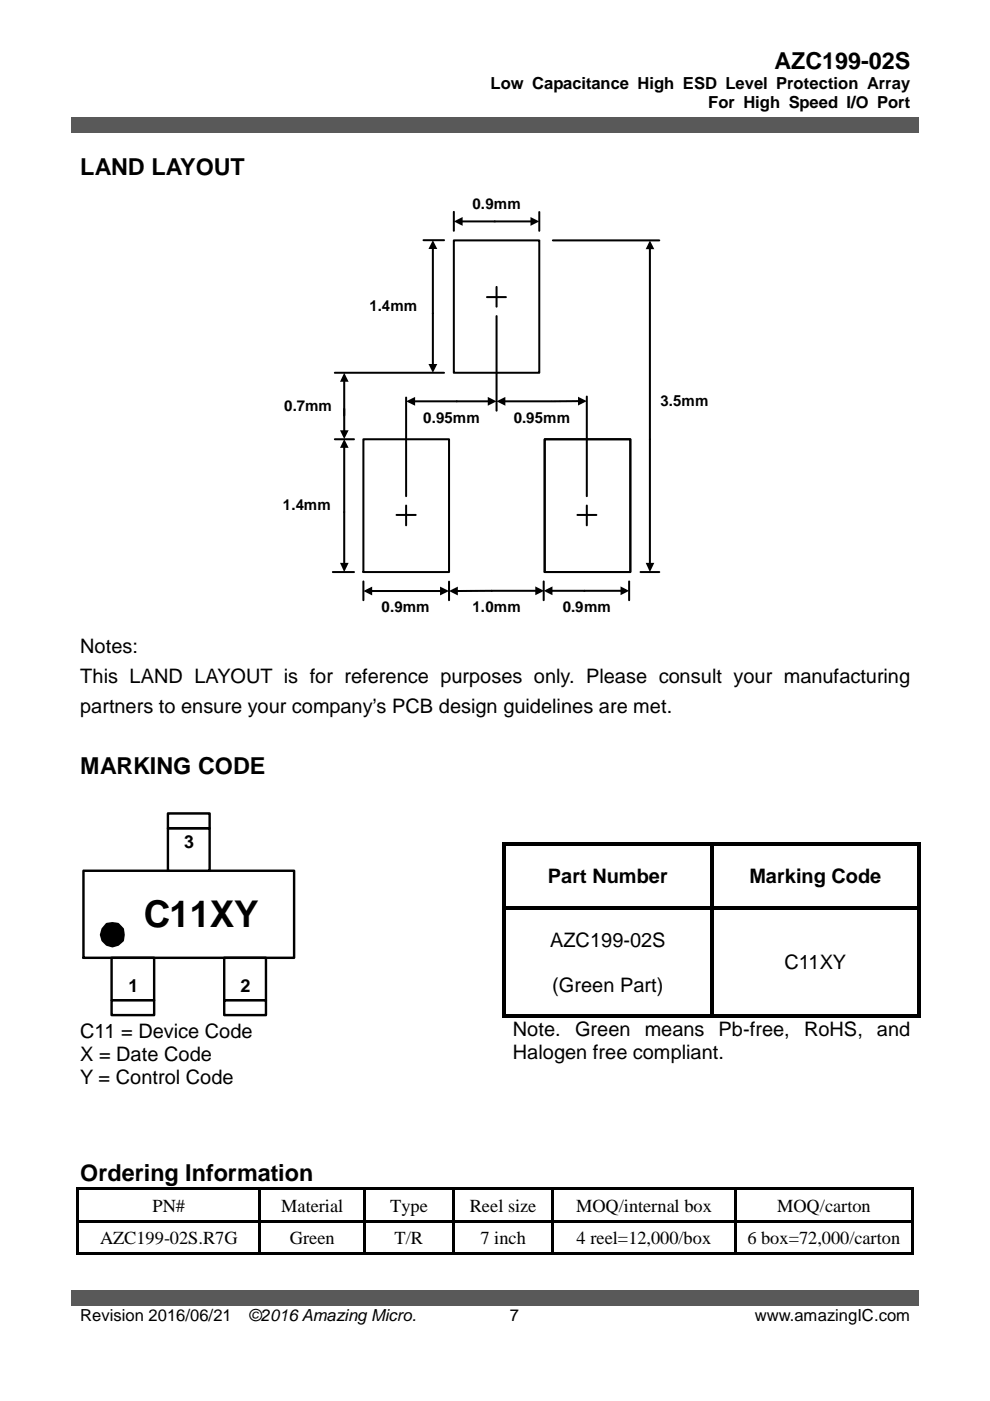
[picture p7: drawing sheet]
<svg xmlns="http://www.w3.org/2000/svg" width="210mm" height="297mm" viewBox="0 0 210 297" stroke-linecap="round" stroke-linejoin="round" font-family="sans-serif">
<g fill="#595959">
<path d="M15.1 24.8h179.8v3.2h-179.8z"/>
<path d="M17 24.8h176v3.2h-176z"/>
<path d="M15.1 273.6h179.8v3.3h-179.8z"/>
<path d="M17 273.6h176v3.3h-176z"/>
</g>
<path d="M77 93.1h18.2v28.2h-18.2zM84.1 109.2h4M86.1 107.2v4.2" fill="none" stroke="#000" stroke-width=".43"/>
<path d="M115.5 93.1h18.1v28.2h-18.1z" fill-rule="evenodd" fill="#fff"/>
<path d="M115.5 93.1h18.1v28.2h-18.1zM122.4 109.2h4M124.4 107.2v4.2" fill="none" stroke="#000" stroke-width=".43"/>
<path d="M96.2 51h18.1v28h-18.1z" fill-rule="evenodd" fill="#fff"/>
<g fill="none" stroke="#000" stroke-width=".43">
<path d="M89.8 50.9h4.3M91.8 52.5v24.9M96.2 51h18.1v28h-18.1zM96.2 44.9v4M97.8 46.9h14.9M114.3 45v3.9M117.2 51h22.6M137.8 52.6v67M71 79h23.1M103.3 63h4M105.3 60.8v4.2M105.3 67v20.1"/>
<path d="M71 93.1h4.1M73 80.7v10.8M73 94.7v24.9M86.1 84.3v20.9M87.8 85.1h15.8M106.9 85.1h9.9M122.8 85l-5.9 .1M124.4 84.1v21.1M70.6 121.3h4.5M77 123.3v4M78.7 125.3h14.9M95.2 123.3v4"/>
<path d="M113.7 125.3h-16.8M115.3 123.3v4M116.9 125.3h14.9M133.4 123.3v4M135.8 121.3h4"/>
</g>
<g fill="#000">
<path d="M91.8 50.9l.9 1.9h-1.9zM96.2 46.9l1.9-.9v1.9zM112.5 46l1.8 .9-1.8 1zM137.8 51l.9 1.8h-1.8zM90.8 77.2h1.9l-.9 1.8zM73 79l.9 1.9h-1.8zM73 93.1l.9 1.9h-1.8zM72.1 91.2h1.8l-.9 1.9zM86.1 85.1l1.9-.9v1.8zM103.4 84.2l1.9 .9-1.9 .9zM105.3 85.1l1.8-.9v1.8zM122.6 84.1l1.8 .9-1.8 1z"/>
<path d="M72.1 119.3h1.8l-.9 2zM136.9 119.3h1.8l-.9 2zM77 125.3l1.9-.9v1.8zM93.3 124.4l1.9 .9-1.9 .9zM95.2 125.3l1.9-.9v1.8zM113.5 124.3l1.9 1-1.9 .9zM115.3 125.3l1.8-1v1.9zM131.6 124.3l1.8 1-1.8 .9z"/>
</g>
<path d="M17.7 184.6h44.7v18.5h-44.7z" fill="none" stroke="#000" stroke-width=".52"/>
<path d="M35.6 175.6h8.8v9h-8.8z" fill-rule="evenodd" fill="#fff"/>
<path d="M35.6 175.6h8.9v9h-8.9z" fill="none" stroke="#000" stroke-width=".52"/>
<path d="M35.6 172.5h8.8v3.1h-8.8z" fill-rule="evenodd" fill="#fff"/>
<path d="M35.6 172.5h8.9v3.1h-8.9z" fill="none" stroke="#000" stroke-width=".52"/>
<path d="M23.7 203.1h9v9h-9z" fill-rule="evenodd" fill="#fff"/>
<path d="M23.7 203.1h9v9h-9z" fill="none" stroke="#000" stroke-width=".52"/>
<path d="M23.7 212.1h9v3.1h-9z" fill-rule="evenodd" fill="#fff"/>
<path d="M23.7 212.1h9v3.1h-9z" fill="none" stroke="#000" stroke-width=".52"/>
<path d="M47.5 203.1h8.9v9h-8.9z" fill-rule="evenodd" fill="#fff"/>
<path d="M47.5 203.1h8.9v9h-8.9z" fill="none" stroke="#000" stroke-width=".52"/>
<path d="M47.5 212.1h8.9v3.1h-8.9z" fill-rule="evenodd" fill="#fff"/>
<path d="M22.6 195.9l1.2-.2 1.2 .2 1 1.1 .2 1.2-.2 1.2a2.51 2.51 0 0 1-3.9 .4 2.51 2.51 0 0 1 .5-3.9zM47.5 212.1h8.9v3.1h-8.9z" fill="none" stroke="#000" stroke-width=".52"/>
<path d="M22.6 195.9l1.2-.2 1.2 .2 1 1.1 .2 1.2-.2 1.2a2.51 2.51 0 0 1-3.9 .4 2.51 2.51 0 0 1 .5-3.9z" fill-rule="evenodd" fill="#000"/>
<g fill="#000">
<path d="M106.5 178.6h.7v.8h-.7zM106.5 178.6h.7v.7h-.7zM107.2 178.6h43.3v.7h-43.3zM150.5 179.3l.8 .1zM150.5 178.6h.8v.7h-.8zM151.3 178.6h43.2v.7h-43.2zM194.5 178.6h.8v.8h-.8zM194.5 178.6h.8v.7h-.8zM106.5 179.4h.7v12.7h-.7zM106.5 192.1h.7v.8h-.7zM107.2 192.1h43.3v.7h-43.3zM150.5 179.4h.8v12.7h-.8z"/>
<path d="M150.5 192.1h.8v.8h-.8zM151.3 192.1h43.2v.7h-43.2zM194.5 179.4h.8v12.7h-.8zM194.5 192.1h.8v.8h-.8zM106.5 192.9h.7v22.2h-.7zM106.5 215.1h.7v.7h-.7zM107.2 215.1h43.3v.7h-43.3zM150.5 192.9h.8v22.2h-.8zM150.5 215.1h.8v.7h-.8zM151.3 215.1h43.2v.7h-43.2zM194.5 192.9h.8v22.2h-.8zM194.5 215.1h.8v.7h-.8z"/>
<path d="M16.3 251.8h.5v.5h-.5zM16.3 252.3h.5v6.4h-.5zM16.3 258.7h.5v.5h-.5zM16.8 251.8h38.1v.5h-38.1zM16.8 258.7h38.1v.5h-38.1zM54.9 252.3h.5zM54.9 251.8h.5v.5h-.5zM54.9 252.3h.5v6.4h-.5zM54.9 258.7h.5v.5h-.5zM55.4 251.8h21.7v.5h-21.7zM55.4 258.7h21.7v.5h-21.7zM77.1 252.3h.5z"/>
<path d="M77.1 251.8h.5v.5h-.5zM77.1 252.3h.5v6.4h-.5zM77.1 258.7h.5v.5h-.5zM77.6 251.8h18.2v.5h-18.2zM77.6 258.7h18.2v.5h-18.2zM95.8 252.3h.6zM95.8 251.8h.6v.5h-.6zM95.8 252.3h.6v6.4h-.6zM95.8 258.7h.6v.5h-.6zM96.4 251.8h20.6v.5h-20.6zM96.4 258.7h20.6v.5h-20.6zM117 252.3h.5z"/>
<path d="M117 251.8h.5v.5h-.5zM117 252.3h.5v6.4h-.5zM117 258.7h.5v.5h-.5zM117.5 251.8h38.1v.5h-38.1zM117.5 258.7h38.1v.5h-38.1zM155.6 252.3h.5zM155.6 251.8h.5v.5h-.5zM155.6 252.3h.5v6.4h-.5zM155.6 258.7h.5v.5h-.5zM156.1 251.8h37.2v.5h-37.2zM156.1 258.7h37.2v.5h-37.2zM193.3 251.8h.5v.5h-.5z"/>
<path d="M193.3 252.3h.5v6.4h-.5zM193.3 258.7h.5v.5h-.5zM16.3 259.2h.5v6.4h-.5zM16.3 265.6h.5v.5h-.5zM16.8 265.6h38.1v.5h-38.1zM54.9 259.2h.5v6.4h-.5zM54.9 265.6h.5v.5h-.5zM55.4 265.6h21.7v.5h-21.7zM77.1 259.2h.5v6.4h-.5zM77.1 265.6h.5v.5h-.5zM77.6 265.6h18.2v.5h-18.2zM95.8 259.2h.6v6.4h-.6z"/>
<path d="M95.8 265.6h.6v.5h-.6zM96.4 265.6h20.6v.5h-20.6zM117 259.2h.5v6.4h-.5zM117 265.6h.5v.5h-.5zM117.5 265.6h38.1v.5h-38.1zM155.6 259.2h.5v6.4h-.5zM155.6 265.6h.5v.5h-.5zM156.1 265.6h37.2v.5h-37.2zM193.3 259.2h.5v6.4h-.5zM193.3 265.6h.5v.5h-.5z"/>
</g>
<text font-size="7.8" x="30.5" y="196.6">C11XY</text>
<g font-size="5">
<text x="164.2" y="14.6">AZC199-02S</text>
<text x="17" y="37.1">LAND LAYOUT</text>
<text x="17" y="164.1">MARKING CODE</text>
<text x="17" y="250.4">Ordering Information</text>
</g>
<g font-size="4.2">
<text x="17" y="138.4">Notes:</text>
<text x="17" y="144.7">This LAND LAYOUT is for reference purposes only. Please consult your manufacturing</text>
<text x="17" y="151.1">partners to ensure your company’s PCB design guidelines are met.</text>
<text x="116.2" y="187.3">Part Number</text>
<text x="158.9" y="187.3">Marking Code</text>
<text x="116.6" y="200.7">AZC199-02S</text>
<text x="166.3" y="205.5">C11XY</text>
<text x="117.1" y="210.3">(Green Part)</text>
<text x="17" y="220.1">C11 = Device Code</text>
<text x="108.8" y="219.8">Note.</text>
<text x="121.9" y="219.8">Green</text>
<text x="136.7" y="219.8">means</text>
<text x="152.4" y="219.8">Pb-free,</text>
<text x="170.5" y="219.8">RoHS,</text>
<text x="185.9" y="219.8">and</text>
<text x="17" y="225">X = Date Code</text>
<text x="108.8" y="224.6">Halogen free compliant.</text>
<text x="17" y="229.9">Y = Control Code</text>
</g>
<g font-size="3.9">
<text x="32.3" y="256.9">PN#</text>
<text x="59.6" y="256.9">Material</text>
<text x="82.7" y="256.9">Type</text>
<text x="99.6" y="256.9">Reel size</text>
<text x="122.1" y="256.9">MOQ/internal box</text>
<text x="164.8" y="256.9">MOQ/carton</text>
<text x="21.2" y="263.7">AZC199-02S.R7G</text>
<text x="61.5" y="263.7">Green</text>
<text x="83.7" y="263.7">T/R</text>
<text x="101.9" y="263.7">7 inch</text>
<text x="122.3" y="263.7">4 reel=12,000/box</text>
<text x="158.5" y="263.7">6 box=72,000/carton</text>
</g>
<g font-size="3.8">
<text x="39" y="179.8">3</text>
<text x="27.3" y="210.2">1</text>
<text x="51" y="210.2">2</text>
</g>
<g font-size="3.5">
<text x="104" y="18.9">Low Capacitance High ESD Level Protection Array</text>
<text x="150.2" y="22.9">For High Speed I/O Port</text>
<text x="17" y="280.1">Revision 2016/06/21</text>
<text x="52.7" y="280.1">©2016 Amazing Micro.</text>
<text x="108.1" y="280.2">7</text>
<text x="160.1" y="280.2">www.amazingIC.com</text>
</g>
<g font-size="3.2">
<text x="100.2" y="44.3">0.9mm</text>
<text x="78.3" y="66">1.4mm</text>
<text x="60.2" y="87">0.7mm</text>
<text x="89.7" y="89.6">0.95mm</text>
<text x="108.9" y="89.6">0.95mm</text>
<text x="140" y="86.1">3.5mm</text>
<text x="60" y="108.1">1.4mm</text>
<text x="80.9" y="129.8">0.9mm</text>
<text x="100.2" y="129.8">1.0mm</text>
<text x="119.3" y="129.8">0.9mm</text>
</g>
</svg>
